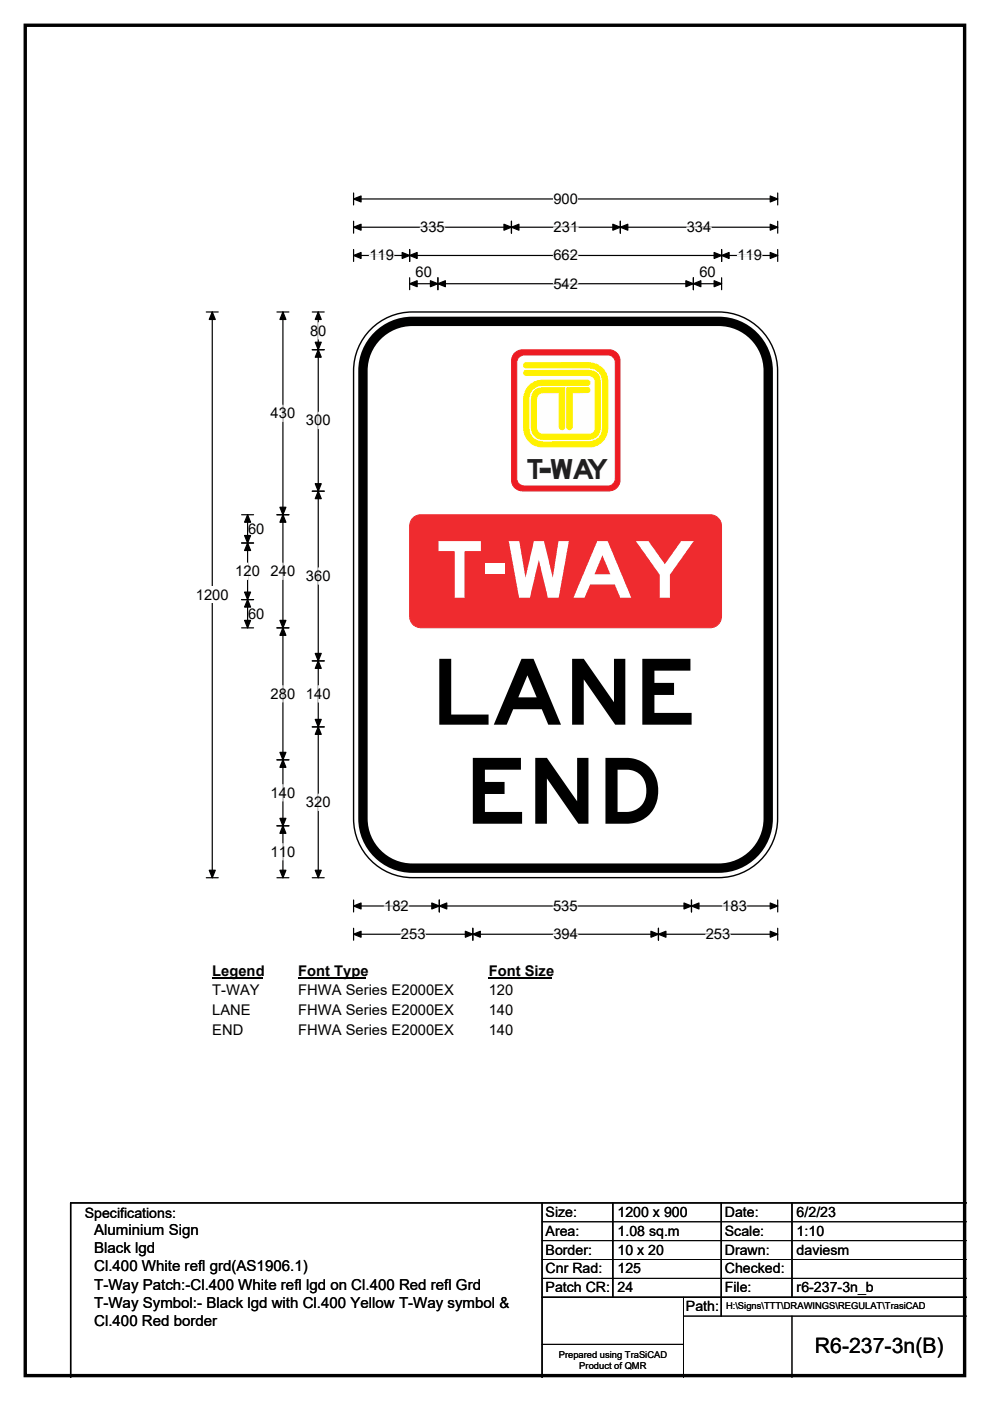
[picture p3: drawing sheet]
<svg xmlns="http://www.w3.org/2000/svg" width="210mm" height="297mm" viewBox="0 0 210 297" stroke-linecap="round" stroke-linejoin="round" font-family="sans-serif">
<path d="M5.4 5.4h199.2v286.3h-199.2z" fill="none" stroke="#000" stroke-width=".72"/>
<path d="M75 42.2h90M75 40.9v2.6M165 40.9v2.6" fill="none" stroke="#000" stroke-width=".25"/>
<path d="M75 42.2l1.6-.6v1.2zM163.4 41.6l1.6 .6-1.6 .6z" fill="#000" stroke="#000" stroke-width=".25"/>
<path d="M117.4 40.4h5.2v3.5h-5.2z" fill="#fff"/>
<g fill="none" stroke="#000" stroke-width=".25">
<path d="M75 48.2h90M75 46.9v2.5M75 52.9v2.5M75 54.2h90M86.9 52.9v2.5M86.9 58.9v2.5M92.9 58.9v2.5M108.5 46.9v2.5M131.6 46.9v2.5M147.1 58.9v2.5M153.1 52.9v2.5M153.1 58.9v2.5"/>
<path d="M165 46.9v2.5M165 52.9v2.5M43.8 66.1h2.5M45 66.1v120M86.9 60.2h66.2M43.8 186.1h2.5M75 190.8v2.6M75 196.8v2.5M75 192.1h90M75 198.1h90M93.2 190.8v2.6M100.3 196.8v2.5"/>
<path d="M139.7 196.8v2.5M146.7 190.8v2.6M165 190.8v2.6M165 196.8v2.5"/>
</g>
<g fill="#000" stroke="#000" stroke-width=".25">
<path d="M75 48.2l1.6-.7v1.3zM75 54.2l1.6-.7v1.3zM86.9 54.2l1.6-.7v1.3zM85.3 53.5l1.6 .7-1.6 .6zM108.5 48.2l1.6-.7v1.3zM106.9 47.5l1.6 .7-1.6 .6zM130 47.5l1.6 .7-1.6 .6zM131.6 48.2l1.6-.7v1.3zM151.5 53.5l1.6 .7-1.6 .6zM153.1 54.2l1.5-.7v1.3zM163.4 47.5l1.6 .7-1.6 .6zM163.4 53.5l1.6 .7-1.6 .6z"/>
<path d="M45 66.1l.7 1.6h-1.3zM86.9 60.2l1.6-.7v1.3zM92.9 60.2l1.6-.7v1.3zM91.3 59.5l1.6 .7-1.6 .6zM145.5 59.5l1.6 .7-1.6 .6zM147.1 60.2l1.6-.7v1.3zM151.5 59.5l1.6 .7-1.6 .6zM44.4 184.5h1.3l-.7 1.6zM75 192.1l1.6-.6v1.2zM75 198.1l1.6-.7v1.3zM93.2 192.1l1.6-.6v1.2zM91.6 191.5l1.6 .6-1.6 .6z"/>
<path d="M100.3 198.1l1.6-.7v1.3zM98.7 197.4l1.6 .7-1.6 .6zM138.1 197.4l1.6 .7-1.6 .6zM139.7 198.1l1.5-.7v1.3zM145.1 191.5l1.6 .6-1.6 .6zM146.7 192.1l1.6-.6v1.2zM163.4 191.5l1.6 .6-1.6 .6zM163.4 197.4l1.6 .7-1.6 .6z"/>
</g>
<g fill="none" stroke="#fff" stroke-width=".25">
<path d="M78.3 54.2h5.2M89.1 48.2h5.2M117.4 54.2h5.2M117.4 48.2h5.2M145.7 48.2h5.2M156.4 54.2h5.2M117.4 60.2h5.2M81.5 192.1h5.2M85 198.1h5.3M117.3 192.1h5.2M117.4 198.1h5.2M149.7 198.1h5.2"/>
<path d="M153.2 192.1h5.2"/>
</g>
<path d="M41.6 124.4h6.9v3.5h-6.9z" fill="#fff"/>
<g fill="none" stroke="#000" stroke-width=".25">
<path d="M58.7 66.1h2.6M60 66.1v120M66.2 66.1h2.6M66.2 74.1h2.6M67.5 66.1v120M51.2 115.1h2.6M51.2 109.1h2.6M52.5 109.1v24M58.7 109.1h2.6M66.2 104.1h2.6M51.2 127.1h2.6M51.2 133.1h2.6"/>
<path d="M58.7 133.1h2.6M66.2 140.1h2.6M66.2 154.1h2.6M58.7 161.1h2.6M58.7 175.1h2.6M58.7 186.1h2.6M66.2 186.1h2.6"/>
</g>
<g fill="#000" stroke="#000" stroke-width=".25">
<path d="M60 66.1l.6 1.6h-1.2zM67.5 74.1l.6 1.6h-1.2zM67.5 66.1l.6 1.6h-1.2zM66.9 72.6h1.2l-.6 1.5zM52.5 115.1l.6 1.6h-1.2zM52.5 109.1l.6 1.6h-1.2zM51.9 113.5h1.2l-.6 1.6zM60 109.1l.6 1.6h-1.2zM59.4 107.5h1.2l-.6 1.6zM66.9 102.6h1.2l-.6 1.5zM67.5 104.1l.6 1.6h-1.2zM51.9 125.5h1.2l-.6 1.6z"/>
<path d="M52.5 127.1l.6 1.6h-1.2zM51.9 131.5h1.2l-.6 1.6zM59.4 131.5h1.2l-.6 1.6zM60 133.1l.6 1.6h-1.2zM66.9 138.5h1.2l-.6 1.6zM67.5 140.1l.6 1.6h-1.2zM66.9 152.5h1.2l-.6 1.6zM67.5 154.1l.6 1.6h-1.2zM59.4 159.5h1.2l-.6 1.6zM60 161.1l.6 1.6h-1.2zM59.4 173.5h1.2l-.6 1.6zM60 175.1l.6 1.6h-1.2z"/>
<path d="M59.4 184.5h1.2l-.6 1.6zM66.9 184.5h1.2l-.6 1.6z"/>
</g>
<path d="M67.5 68.4v3.5M60 85.9v3.5M67.5 87.4v3.5M52.5 119.4v3.5M60 119.4v3.5M67.5 120.4v3.5M60 145.4v3.4M67.5 145.4v3.5M60 166.3v3.5M60 178.9v3.4M67.5 168.4v3.5" fill="none" stroke="#fff" stroke-width=".25"/>
<path d="M45 204.1h10.8v3.5h-10.8z" fill="#fff"/>
<path d="M45 207.4h10.8" fill="none" stroke="#000" stroke-width=".32"/>
<path d="M63.3 204.1h14.4v3.5h-14.4z" fill="#fff"/>
<path d="M63.3 207.4h14.4" fill="none" stroke="#000" stroke-width=".32"/>
<path d="M103.7 204.1h13.4v3.5h-13.4z" fill="#fff"/>
<path d="M103.7 207.4h13.4" fill="none" stroke="#000" stroke-width=".32"/>
<g fill="#fff">
<path d="M45 208.3h10v3.5h-10z"/>
<path d="M63.3 208.3h32.9v3.5h-32.9z"/>
<path d="M103.7 208.3h5.2v3.5h-5.2z"/>
<path d="M45 212.4h8.1v3.5h-8.1z"/>
<path d="M63.3 212.4h32.9v3.5h-32.9z"/>
<path d="M103.7 212.4h5.2v3.5h-5.2z"/>
<path d="M45 216.6h6.6v3.5h-6.6z"/>
<path d="M63.3 216.6h32.9v3.5h-32.9z"/>
<path d="M103.7 216.6h5.2v3.5h-5.2z"/>
</g>
<path d="M78.7 69.8a12.5 12.5 0 0 1 8.8-3.7h64.9a12.5 12.5 0 0 1 12.5 12.5v95a12.5 12.5 0 0 1-12.5 12.5h-64.9a12.5 12.5 0 0 1-12.5-12.5v-95a12.4 12.4 0 0 1 3.7-8.8z" fill-rule="evenodd" fill="#fff" stroke="#fff" stroke-width=".21"/>
<path d="M79.6 71.7a10.5 10.5 0 0 1 7.9-3.6h64.9a10.5 10.5 0 0 1 10.5 10.5v95a10.5 10.5 0 0 1-10.5 10.5h-64.9a10.5 10.5 0 0 1-10.5-10.5v-95a10.4 10.4 0 0 1 2.6-6.9z" fill="none" stroke="#000" stroke-width="2"/>
<path d="M78.7 69.8a12.5 12.5 0 0 1 8.8-3.7h64.9a12.5 12.5 0 0 1 12.5 12.5v95a12.5 12.5 0 0 1-12.5 12.5h-64.9a12.5 12.5 0 0 1-12.5-12.5v-95a12.4 12.4 0 0 1 3.7-8.8z" fill="none" stroke="#000" stroke-width=".3"/>
<path d="M109.2 74.8l1-.5 .6-.1h18.4a2.31 2.31 0 0 1 2.3 2.3v25.3a2.29 2.29 0 0 1-2.3 2.3h-18.4a2.29 2.29 0 0 1-2.3-2.3v-25.3l.1-.6z" fill-rule="evenodd" fill="#ed1b23" stroke="#ed1b23" stroke-width=".21"/>
<path d="M109.9 75.9l.8-.5 .5-.1h17.7a1.58 1.58 0 0 1 1.6 1.6v24.6a1.58 1.58 0 0 1-1.6 1.5h-17.7a1.6 1.6 0 0 1-1.6-1.5v-24.6z" fill-rule="evenodd" fill="#fefefe" stroke="#ed1b23" stroke-width=".21"/>
<g fill="#fff100" stroke="#fff100" stroke-width=".21">
<path d="M111.3 77l13.6-.1a4.1 4.1 0 0 1 4 4v9.9a4 4 0 0 1-3.9 3.9h-10a3.9 3.9 0 0 1-3.9-3.9v-6.3a4 4 0 0 1 3.9-3.9h9.7a.57 .57 0 0 1 .4 .6 .57 .57 0 0 1-.4 .5h-9.6a2.83 2.83 0 0 0-2.9 2.9v6.2a2.82 2.82 0 0 0 2.9 2.9h9.8a2.8 2.8 0 0 0 2.9-3v-9.8a2.86 2.86 0 0 0-2.9-2.9h-13.3a.58 .58 0 0 1-.5-.4 .58 .58 0 0 1 .2-.6z" fill-rule="evenodd"/>
<path d="M111.3 78.6l13.6-.1a2.31 2.31 0 0 1 2.4 2.4v9.8a2.37 2.37 0 0 1-2.4 2.5h-9.8a2.36 2.36 0 0 1-2.4-2.4v-6.2a2.24 2.24 0 0 1 2.4-2.4h4.7v8.4a.58 .58 0 0 1-.6 .5 .58 .58 0 0 1-.6-.5v-7.4h-3.5a1.38 1.38 0 0 0-1.3 1.4v6.2a1.39 1.39 0 0 0 1.3 1.3h9.8a1.3 1.3 0 0 0 1.4-1.3v-9.9a1.42 1.42 0 0 0-1.4-1.3h-13.3a.55 .55 0 0 1-.5-.4 .55 .55 0 0 1 .2-.6z" fill-rule="evenodd"/>
<path d="M120.2 82.2h4.4a.53 .53 0 0 1 .5 .5 .53 .53 0 0 1-.4 .5h-3.4l.1 7.4a.58 .58 0 0 1-.6 .5 .58 .58 0 0 1-.6-.5z" fill-rule="evenodd"/>
</g>
<path d="M114.6 99.3h2.1v.9h-2.1z" fill-rule="evenodd" fill="#221f20" stroke="#221f20" stroke-width=".21"/>
<path d="M87.8 109.7l.9-.5 .6-.1h61.3a2.4 2.4 0 0 1 2.4 2.4v19.2a2.41 2.41 0 0 1-2.4 2.4h-61.3a2.39 2.39 0 0 1-2.4-2.4v-19.2a2.38 2.38 0 0 1 .9-1.8z" fill-rule="evenodd" fill="#ef2b2f" stroke="#ef2b2f" stroke-width=".21"/>
<path d="M115 255v37M130 255v20M153 255v24M168 255v20M205 255h-190v37M115 275h90" fill="none" stroke="#000" stroke-width=".3"/>
<path d="M115 259h90M115 263h90M115 267h90M115 271h90M145 279h60M145 275v17M168 279v13M115 285h30" fill="none" stroke="#000" stroke-width=".21"/>
<g font-size="19.4">
<text x="91.4" y="153.6">LANE</text>
<text x="98.5" y="174.6">END</text>
</g>
<text font-size="16.7" fill="#fff" x="92.5" y="126.7">T-WAY</text>
<text font-size="4.5" x="172.8" y="286.9">R6-237-3n(B)</text>
<g font-size="4.2" fill="#221f20">
<text x="111.9" y="101.5">TWA</text>
<text x="124.6" y="101.5">Y</text>
</g>
<g font-size="3.2">
<text x="20" y="261.9">Aluminium Sign</text>
<text x="20" y="265.7">Black lgd</text>
<text x="20" y="269.6">Cl.400 White refl grd(AS1906.1)</text>
<text x="20" y="273.4">T-Way Patch:-Cl.400 White refl lgd on Cl.400 Red refl Grd</text>
<text x="20" y="277.2">T-Way Symbol:- Black lgd with Cl.400 Yellow T-Way symbol &amp;</text>
<text x="20" y="281.1">Cl.400 Red border</text>
</g>
<g font-size="3.1">
<text x="117.4" y="43.2">900</text>
<text x="89.1" y="49.2">335</text>
<text x="117.4" y="49.2">231</text>
<text x="145.7" y="49.2">334</text>
<text x="78.3" y="55.2">119</text>
<text x="88.1" y="58.8">60</text>
<text x="117.4" y="55.2">662</text>
<text x="148.3" y="58.8">60</text>
<text x="156.4" y="55.2">119</text>
<text x="117.4" y="61.2">542</text>
<text x="65.8" y="71.2">80</text>
<text x="57.4" y="88.7">430</text>
<text x="64.9" y="90.2">300</text>
<text x="52.6" y="113.2">60</text>
<text x="49.9" y="122.2">120</text>
<text x="57.4" y="122.2">240</text>
<text x="64.9" y="123.2">360</text>
<text x="41.6" y="127.2">1200</text>
<text x="52.6" y="131.2">60</text>
<text x="57.4" y="148.2">280</text>
<text x="64.9" y="148.2">140</text>
<text x="57.4" y="169.1">140</text>
<text x="64.9" y="171.2">320</text>
<text x="57.4" y="181.7">110</text>
<text x="81.5" y="193.1">182</text>
<text x="117.3" y="193.1">535</text>
<text x="153.2" y="193.1">183</text>
<text x="85" y="199.1">253</text>
<text x="117.4" y="199.1">394</text>
<text x="149.7" y="199.1">253</text>
<text x="45" y="206.9">Legend</text>
<text x="63.3" y="206.9">Font Type</text>
<text x="103.7" y="206.9">Font Size</text>
<text x="45" y="211.1">T-WAY</text>
<text x="45" y="215.2">LANE</text>
<text x="63.3" y="211.1">FHWA Series E2000EX</text>
<text x="63.3" y="215.2">FHWA Series E2000EX</text>
<text x="103.7" y="211.1">120</text>
<text x="103.7" y="215.2">140</text>
<text x="45" y="219.4">END</text>
<text x="63.3" y="219.4">FHWA Series E2000EX</text>
<text x="103.7" y="219.4">140</text>
</g>
<g font-size="3">
<text x="115.7" y="258">Size:</text>
<text x="131" y="258">1200 x 900</text>
<text x="153.7" y="258">Date:</text>
<text x="169" y="258">6/2/23</text>
<text x="18" y="258.2">Specifications:</text>
<text x="115.7" y="262">Area:</text>
<text x="131" y="262">1.08 sq.m</text>
<text x="153.7" y="262">Scale:</text>
<text x="169" y="262">1:10</text>
<text x="115.7" y="266">Border:</text>
<text x="115.7" y="270">Cnr Rad:</text>
<text x="131" y="266">10 x 20</text>
<text x="131" y="270">125</text>
<text x="153.7" y="266">Drawn:</text>
<text x="153.7" y="270">Checked:</text>
<text x="169" y="266">daviesm</text>
<text x="115.7" y="274">Patch CR:</text>
<text x="131" y="274">24</text>
<text x="153.7" y="274">File:</text>
<text x="169" y="274">r6-237-3n_b</text>
<text x="145.5" y="278">Path:</text>
</g>
<g font-size="2">
<text x="154" y="277.6">H:\Signs\TTT\DRAWINGS\REGULAT\TrasiCAD</text>
<text x="118.5" y="287.8">Prepared using TraSiCAD</text>
<text x="122.9" y="290.2">Product of QMR</text>
</g>
</svg>
